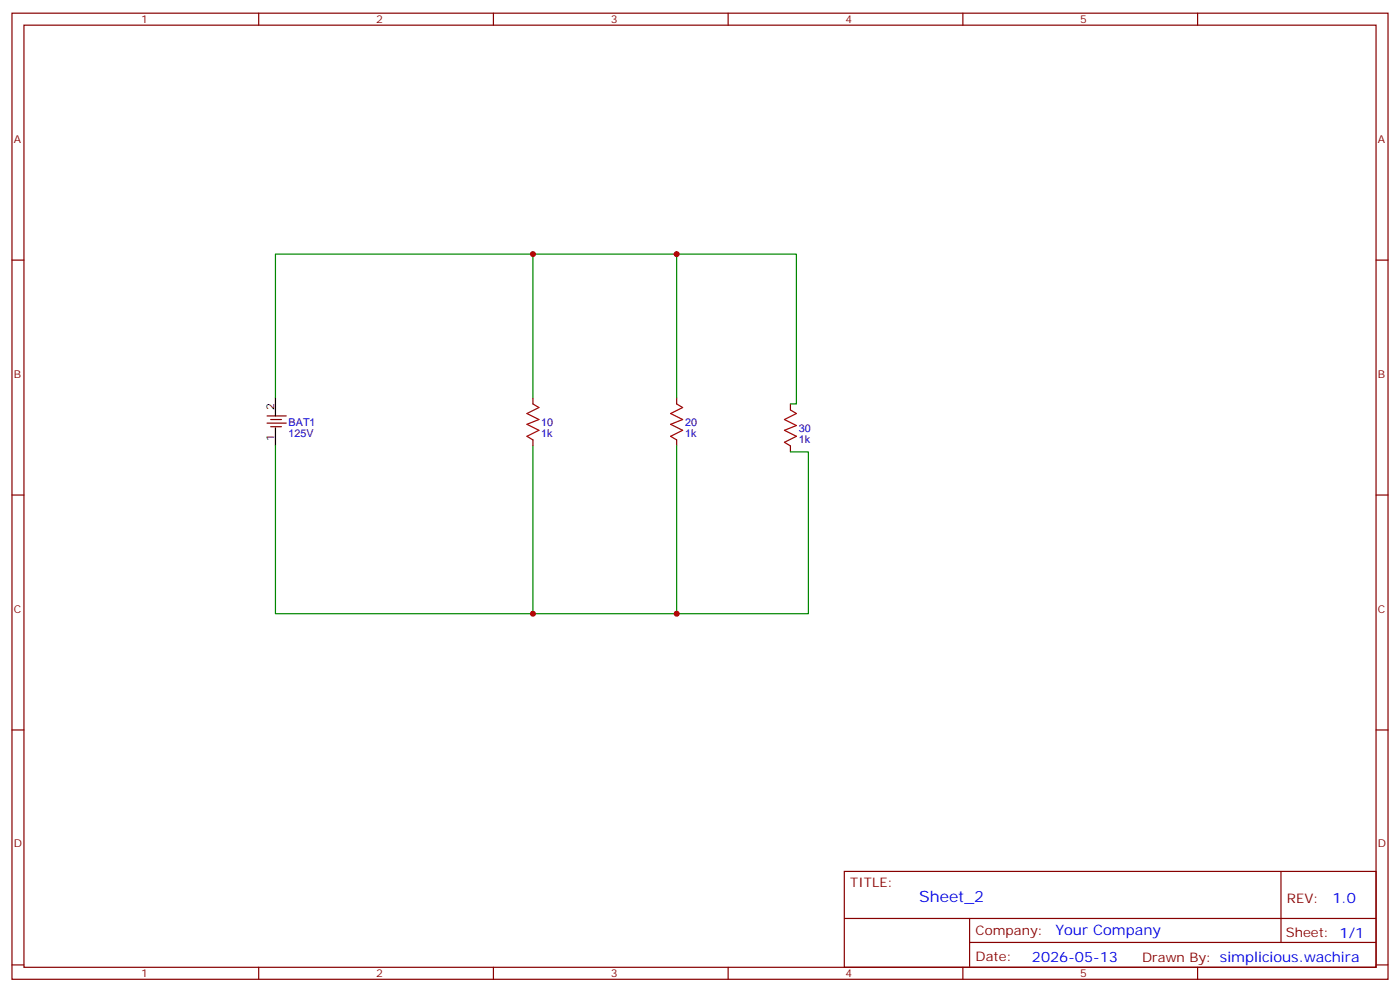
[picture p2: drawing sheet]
<svg xmlns="http://www.w3.org/2000/svg" width="412mm" height="292mm" viewBox="0 0 412 292" stroke-linecap="round" stroke-linejoin="round" font-family="sans-serif">
<g fill="none" stroke="#870000" stroke-width=".35">
<path d="M3.5 3.9h405.4v284.3h-405.4zM7.1 7.4h398.2v277.3h-398.2zM76.2 3.9v3.5M145.3 3.9v3.5M214.5 3.9v3.5M283.6 3.9v3.5M352.8 3.9v3.5M3.5 76.6h3.6M405.3 76.6h3.6M157 117.1v1.8M199.3 117.1v1.8M232.8 118.9v1.7"/>
<path d="M78.7 122.4h5.6M78.7 124.5h5.6M79.7 123.5h3.2M79.7 125.6h3.2M157 129.5v1.7M199.3 129.5v1.7M232.8 131.2v1.8M3.5 145.7h3.6M405.3 145.7h3.6M3.5 214.8h3.6M405.3 214.8h3.6M248.7 256.5h156.6v28.2h-156.6z"/>
<path d="M377.3 256.5v20.9M248.7 270.3h156.5M285.6 277.4h119.6M285.6 270.3v14.1M3.5 284h3.6M76.2 284.7v3.5M145.3 284.7v3.5M214.5 284.7v3.5M283.6 284.7v3.5M352.8 284.7v3.5M405.3 284h3.6"/>
</g>
<path d="M81.1 117.1v5.3M81.1 125.9v5.3" fill="none" stroke="#000" stroke-width=".35"/>
<path d="M157 118.9l1.7 1-3.5 1.8 3.5 1.8-3.5 1.4 3.5 1.7-3.5 1.8 1.8 1.1M199.3 118.9l1.8 1-3.5 1.8 3.5 1.8-3.5 1.4 3.5 1.7-3.5 1.8 1.7 1.1M232.8 120.6l1.8 1.1-3.5 1.8 3.5 1.7-3.5 1.4 3.5 1.8-3.5 1.8 1.7 1" fill="none" stroke="#a10000" stroke-width=".35"/>
<path d="M157 74.8v42.3M199.3 74.8v42.3M81.1 117.1v-42.3h153.5v44.1h-1.8M81.1 131.2v49.4h157v-47.6h-5.3M157 131.2v49.4M199.3 131.2v49.4" fill="none" stroke="#008700" stroke-width=".35"/>
<g fill="#c00">
<circle cx="199.3" cy="74.8" r=".88"/>
<circle cx="199.3" cy="180.6" r=".88"/>
<circle cx="157" cy="180.6" r=".88"/>
<circle cx="157" cy="74.8" r=".88"/>
</g>
<text font-size="4.6" fill="#00f" x="270.8" y="265.5">Sheet_2</text>
<g font-size="4.2" fill="#00f">
<text x="392.5" y="265.7">1.0</text>
<text x="310.9" y="275.3">Your Company</text>
<text x="304" y="283.1">2026-05-13</text>
</g>
<g font-size="3.9" fill="#800">
<text x="250.5" y="261.1">TITLE:</text>
<text x="379.1" y="265.7">REV:</text>
<text x="287.4" y="275.3">Company:</text>
<text x="378.7" y="275.9">Sheet: 1/1</text>
<text x="287.4" y="282.9">Date:</text>
<text x="336.4" y="283">Drawn By: simplicious.wachira</text>
</g>
<g font-size="3.2" fill="#800">
<text x="41.6" y="6.9">1</text>
<text x="110.8" y="6.9">2</text>
<text x="179.9" y="6.9">3</text>
<text x="249.1" y="6.9">4</text>
<text x="318.2" y="6.9">5</text>
<text x="4.1" y="42">A</text>
<text x="405.9" y="42">A</text>
<text x="4.1" y="111.1">B</text>
<text x="405.9" y="111.1">B</text>
<text x="4.1" y="180.3">C</text>
<text x="405.9" y="180.3">C</text>
<text x="4.1" y="249.4">D</text>
<text x="405.9" y="249.4">D</text>
<text x="41.6" y="287.7">1</text>
<text x="110.8" y="287.7">2</text>
<text x="179.9" y="287.7">3</text>
<text x="249.1" y="287.7">4</text>
<text x="318.2" y="287.7">5</text>
</g>
<g font-size="3.2">
<text x="80.8" y="120.6" transform="rotate(-90 80.8 120.6)">2</text>
<text x="80.8" y="129.7" transform="rotate(-90 80.8 129.7)">1</text>
</g>
<g font-size="3.2" fill="#000080">
<text x="85" y="125.3">BAT1</text>
<text x="159.5" y="125.3">10</text>
<text x="201.8" y="125.3">20</text>
<text x="85" y="128.5">125V</text>
<text x="159.5" y="128.5">1k</text>
<text x="201.8" y="128.5">1k</text>
<text x="235.3" y="130.3">1k</text>
<text x="235.3" y="127.1">30</text>
</g>
</svg>
